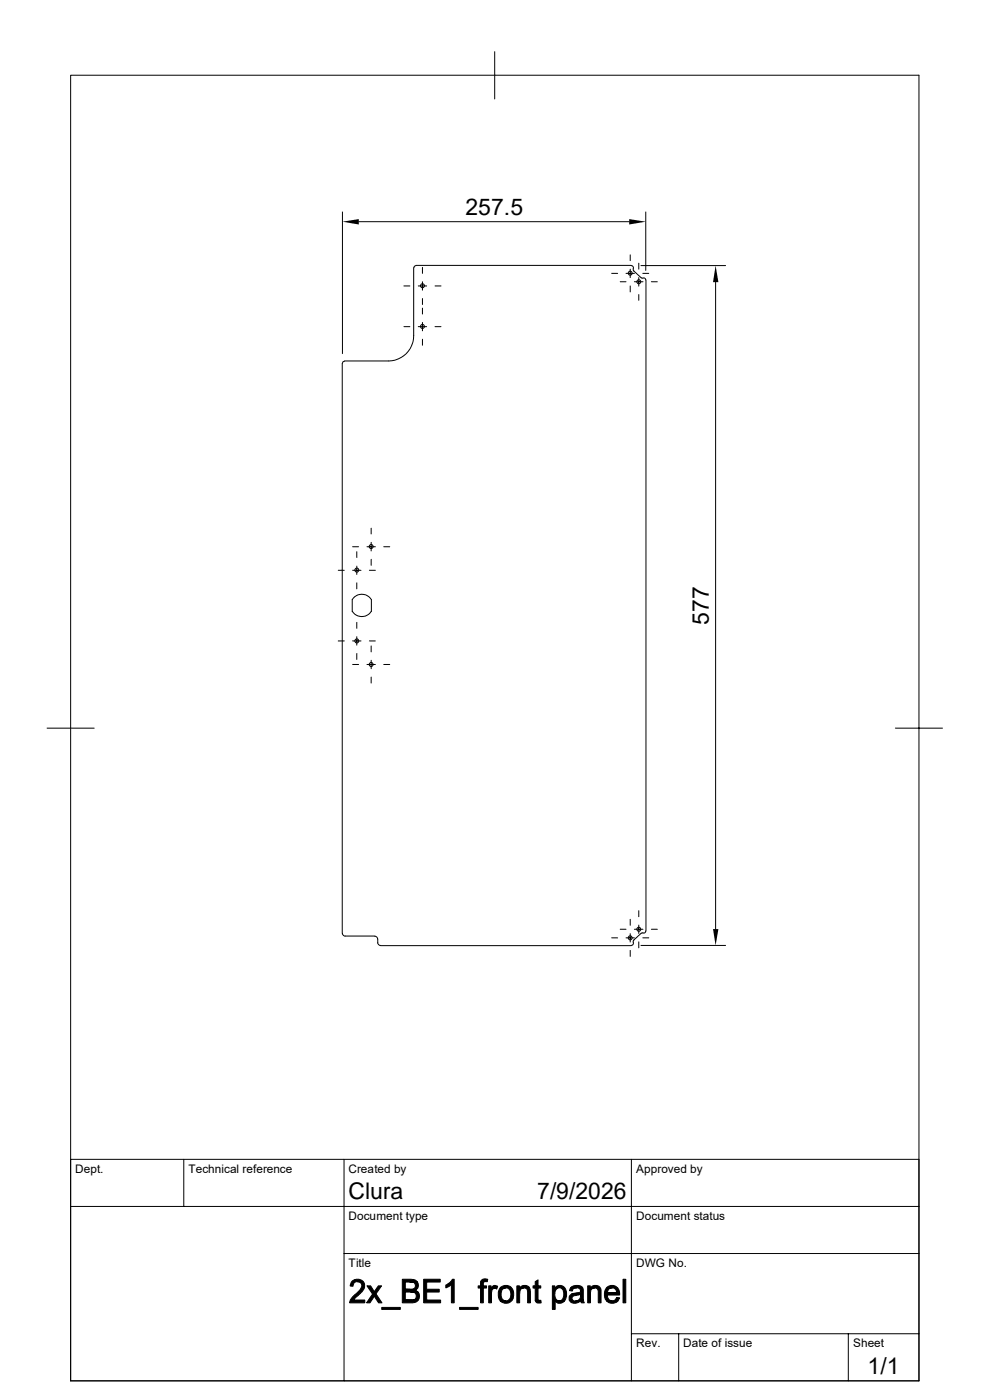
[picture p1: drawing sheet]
<svg xmlns="http://www.w3.org/2000/svg" width="210mm" height="297mm" viewBox="0 0 210 297" stroke-linecap="round" stroke-linejoin="round" font-family="sans-serif">
<g fill="none" stroke="#000" stroke-width=".21">
<path d="M15 16h179.9v276.9h-179.9zM104.9 11v10M72.6 45v30M76.1 47h57.4M87.8 56.8v14.4a5.3 5.3 0 0 1-5.4 5.4h-9.3M87.8 56.8l.1-.3 .4-.2h45.6l.5 .4-.1 .3M89.6 56.7v1.3M89.6 59.8v1.8M129.8 58h1.2M131.6 59.8h1.2M132.8 58h1.8M133.7 54.1v1.2"/>
<path d="M133.7 57.1v1.8M134.4 57l.1 .5 1.5 1.4 .4 .1M134.6 59.8h1.8M135.5 55.8v1.3M135.5 58.9v1.8M136 56.3h17.9M136.4 58h1.2M136.4 59h.3l.3 .4M137 45v12.4M137 59.4v138.1M138.2 59.8h1.2M151.8 59.9v137.2"/>
<path d="M72.6 77.1v120.9M73.1 76.6l-.3 .2-.2 .3M85.7 60.7h1.3M85.7 69.3h1.3M88.7 60.7h1.8M88.7 69.3h1.8M89.6 63.3v1.3M89.6 65.4v1.2M89.6 68.4v1.8M89.6 72v1.2M92.3 60.7h1.3M92.3 69.3h1.3"/>
<path d="M133.7 60.7v1.2M135.5 62.5v1.2M74.8 116h1.3M75.7 117.1v1.2M77.9 116h1.7M78.7 112.1v1.2M78.7 115.1v1.8M78.7 118.7v1.2M81.4 116h1.3M71.8 121h1.2M71.8 136h1.2M74.7 129.7a2.38 2.38 0 0 0 4.1 0"/>
<path d="M74.7 129.7v-2.5a2.38 2.38 0 0 1 4.1 0v2.5M74.8 121h1.8M74.8 136h1.8M75.7 120.1v1.8M75.7 123.7v1.2M75.7 132v1.3M75.7 135.1v1.8M75.7 138.6v1.3M78.4 121h1.2M78.4 136h1.2M78.7 137v1.3M10 154.5h10"/>
<path d="M74.8 141h1.3M77.9 141h1.7M78.7 140.1v1.8M78.7 143.6v1.3M81.4 141h1.3M189.9 154.5h10M72.6 198l.2 .4 .3 .2h6.4M79.5 198.6l.4 .2 .2 .4M80.1 199.2v1l.2 .2 .4 .2M129.8 199h1.2M131.6 197.1h1.2M132.8 199h1.8"/>
<path d="M133.7 195v1.3M133.7 198.1v1.8M134.3 199.9l.1 .3-.5 .4M134.6 197.1h1.8M135.5 193.2v1.3M135.5 196.3v1.7M135.5 199.8v1.3M136.4 199h1.2M136.4 198h-.4l-1.5 1.4-.1 .5M137 197.5l-.3 .5-.3-.1M138.2 197.1h1.2M80.7 200.6h53.2"/>
<path d="M133.7 201.6v1.3M136 200.6h17.9M15 255.9h179.9M39 246v9.9M73 246v46.9M133.9 246v46.9M194.9 246h-179.9v46.9M73 265.9h121.9M133.9 283h61M144 283v9.9M180 283v9.9"/>
<circle cx="133.7" cy="58" r=".43"/>
<circle cx="135.5" cy="59.8" r=".43"/>
<circle cx="89.6" cy="60.6" r=".43"/>
<circle cx="89.6" cy="69.3" r=".43"/>
<circle cx="78.7" cy="116" r=".43"/>
<circle cx="75.7" cy="136" r=".43"/>
<circle cx="75.7" cy="121" r=".43"/>
<circle cx="78.7" cy="141" r=".43"/>
<circle cx="133.7" cy="199" r=".43"/>
<circle cx="135.5" cy="197.2" r=".43"/>
</g>
<g fill="#000" stroke="#000" stroke-width=".21">
<path d="M74.7 271.8a1.74 1.74 0 0 1 2.3 .1h-1.3a.88 .88 0 0 0-.8 1l-.6-.1z" fill-rule="evenodd"/>
<path d="M75.9 271.9h1.1a1.84 1.84 0 0 1-.7 2.6l-1.3 1.3h2.4v.6h-3.2a4.2 4.2 0 0 1 1.8-2.4 1.28 1.28 0 0 0 .3-2z" fill-rule="evenodd"/>
<path d="M77.9 272.8h.7l2.4 3.6h-.7z" fill-rule="evenodd"/>
<path d="M79 274.5l.4 .5-.9 1.4h-.7z" fill-rule="evenodd"/>
<path d="M80.3 272.8h.6l-1.1 1.7-.4-.5z" fill-rule="evenodd"/>
<path d="M81 277.4h3.9v.4h-3.9z" fill-rule="evenodd"/>
<path d="M85.3 271.4h2.4l.5 .2 .4 .4h-2.6v1.5l2.3 .1-.2 .1 .5 .4h-2.6v1.7h2.7l-.4 .4-.7 .2h-2.3z" fill-rule="evenodd"/>
<path d="M87 272h1.6l.2 .7-.2 .5-.3 .4-2.3-.1h1a.83 .83 0 0 0 1.1-.8 .83 .83 0 0 0-1.1-.7z" fill-rule="evenodd"/>
<path d="M87.1 274.1h1.5l.4 .7-.1 .6-.2 .4h-2.7h1.2a.9 .9 0 0 0 1.1-.9 .9 .9 0 0 0-1.2-.8z" fill-rule="evenodd"/>
<path d="M89.9 271.4h3.5v.6h-2.9v1.5h2.7v.6h-2.7v1.7h3v.6h-3.6z" fill-rule="evenodd"/>
<path d="M94.6 272.6l.4-.1h.8l-1.2 .7z" fill-rule="evenodd"/>
<path d="M96 271.4h.4v5h-.6v-3.9h-.8z" fill-rule="evenodd"/>
<path d="M97.5 277.4h3.9v.4h-3.9z" fill-rule="evenodd"/>
<path d="M102 271.9h1a.43 .43 0 0 0-.5 .6v.3h.7v.5h-.7v3.1h-.6v-3.1h-.5v-.5h.5z" fill-rule="evenodd"/>
<path d="M102.1 271.6l.4-.2h1l-.1 .5h-1.4z" fill-rule="evenodd"/>
<path d="M103.7 272.8h.5v.5h.7h-.1a1.11 1.11 0 0 0-.5 1.2v1.9h-.6z" fill-rule="evenodd"/>
<path d="M104.6 272.8l.5-.1 .5 .2-.2 .6-1.2-.2z" fill-rule="evenodd"/>
<path d="M106 273.3l1.3-.1a1.5 1.5 0 0 0-.6 2.5l.6 .3h-1.2a2.56 2.56 0 0 1-.1-2.7z" fill-rule="evenodd"/>
<path d="M106.2 273.1a1.71 1.71 0 0 1 2.1-.1 1.71 1.71 0 0 1 .6 2 1.62 1.62 0 0 1-1 1.4 1.62 1.62 0 0 1-1.8-.4h1.2a1.46 1.46 0 0 0 .7-2.5l-.5-.3h-1.4z" fill-rule="evenodd"/>
<path d="M109.6 272.8h.6v.5h.6l-.4 .3-.1 .4-.1 2.4h-.6z" fill-rule="evenodd"/>
<path d="M110.3 273.2h.9l-1 .1z" fill-rule="evenodd"/>
<path d="M110.5 272.9a1.25 1.25 0 0 1 1.5 0 1.25 1.25 0 0 1 .5 1.3v2.2h-.6v-2.2a.76 .76 0 0 0-.7-1h-.9z" fill-rule="evenodd"/>
<path d="M113.5 271.9l.6-.4v1.3h.6v.5h-.6v2.4l.4 .2h-1v-2.6h-.4v-.5h.4z" fill-rule="evenodd"/>
<path d="M113.5 275.9l1.2-.1 .1 .6h-.4a.67 .67 0 0 1-.9-.5z" fill-rule="evenodd"/>
<path d="M117.2 272.8h.5v.5h.6a1.69 1.69 0 0 0 .1 2.7h1.3h-1.9v1.8h-.6z" fill-rule="evenodd"/>
<path d="M117.8 273.1l.9 .1-1 .1z" fill-rule="evenodd"/>
<path d="M117.8 273.1a1.49 1.49 0 0 1 1.8-.1 1.49 1.49 0 0 1 .6 1.7l-.2 .8-.3 .5h-1.1a1.4 1.4 0 0 0 .9-2l-.2-.5-.4-.3z" fill-rule="evenodd"/>
<path d="M117.8 276h1.9a1.25 1.25 0 0 1-1.9 0z" fill-rule="evenodd"/>
<path d="M121.1 273.2h1.2a.73 .73 0 0 0-.9 .7l-.6-.1z" fill-rule="evenodd"/>
<path d="M121.1 274.7l.1-.2 1.9 .1-.8 .2a.63 .63 0 0 0-.9 .4 .63 .63 0 0 0 .5 .8l1.2 .1a1.32 1.32 0 0 1-1.4 .4 1.32 1.32 0 0 1-1-1l.1-.5z" fill-rule="evenodd"/>
<path d="M121.2 273a1.85 1.85 0 0 1 2.5 .3v2.3l.3 .8h-.7l-.1-.4-.7-.1 .5-.3 .1-1-1.9-.1 1.2-.2a.54 .54 0 0 0 .7-.5 .54 .54 0 0 0-.5-.6h-1.5z" fill-rule="evenodd"/>
<path d="M122 276h1.2z" fill-rule="evenodd"/>
<path d="M124.7 272.8h.5v.5h.6l-.5 .6v2.5h-.6z" fill-rule="evenodd"/>
<path d="M125.3 273.2h.9l-1 .1z" fill-rule="evenodd"/>
<path d="M125.3 273.2a1.26 1.26 0 0 1 1.5-.4 1.26 1.26 0 0 1 .7 1.4v2.2h-.6v-2.8l-.7-.4z" fill-rule="evenodd"/>
<path d="M128.7 273.2h1.2l-.7 .3-.3 .7 2.5 .1v.4h-2.6l.3 .9 .8 .4h-1.2a2.42 2.42 0 0 1 0-2.8z" fill-rule="evenodd"/>
<path d="M128.9 273a1.62 1.62 0 0 1 2.5 1.3l-2.5-.1h1.9l-.2-.6-.3-.3-1.6-.1z" fill-rule="evenodd"/>
<path d="M128.7 276h1.3l.6-.3 .2-.4h.6a1.66 1.66 0 0 1-2.7 .7z" fill-rule="evenodd"/>
<path d="M132.2 271.4h.6v5h-.6z" fill-rule="evenodd"/>
</g>
<path d="M72.6 47l3.5-.5v1.1zM133.5 46.5l3.5 .5-3.5 .6zM151.8 56.3l.6 3.6h-1.1zM151.3 197.1h1.1l-.6 3.5z" fill="#000"/>
<g font-size="4.9">
<text x="98.7" y="45.6">257.5</text>
<text x="150.4" y="132.5" transform="rotate(-90 150.4 132.5)">577</text>
<text x="73.9" y="254.5">Clura</text>
<text x="113.9" y="254.5">7/9/2026</text>
<text x="184.1" y="291.6">1/1</text>
</g>
<g font-size="2.5">
<text x="16" y="248.8">Dept.</text>
<text x="40" y="248.8">Technical reference</text>
<text x="74" y="248.8">Created by</text>
<text x="134.9" y="248.8">Approved by</text>
<text x="74" y="258.7">Document type</text>
<text x="135" y="258.7">Document status</text>
<text x="74" y="268.7">Title</text>
<text x="135" y="268.7">DWG No.</text>
<text x="135" y="285.8">Rev.</text>
<text x="145" y="285.8">Date of issue</text>
<text x="181" y="285.8">Sheet</text>
</g>
</svg>
